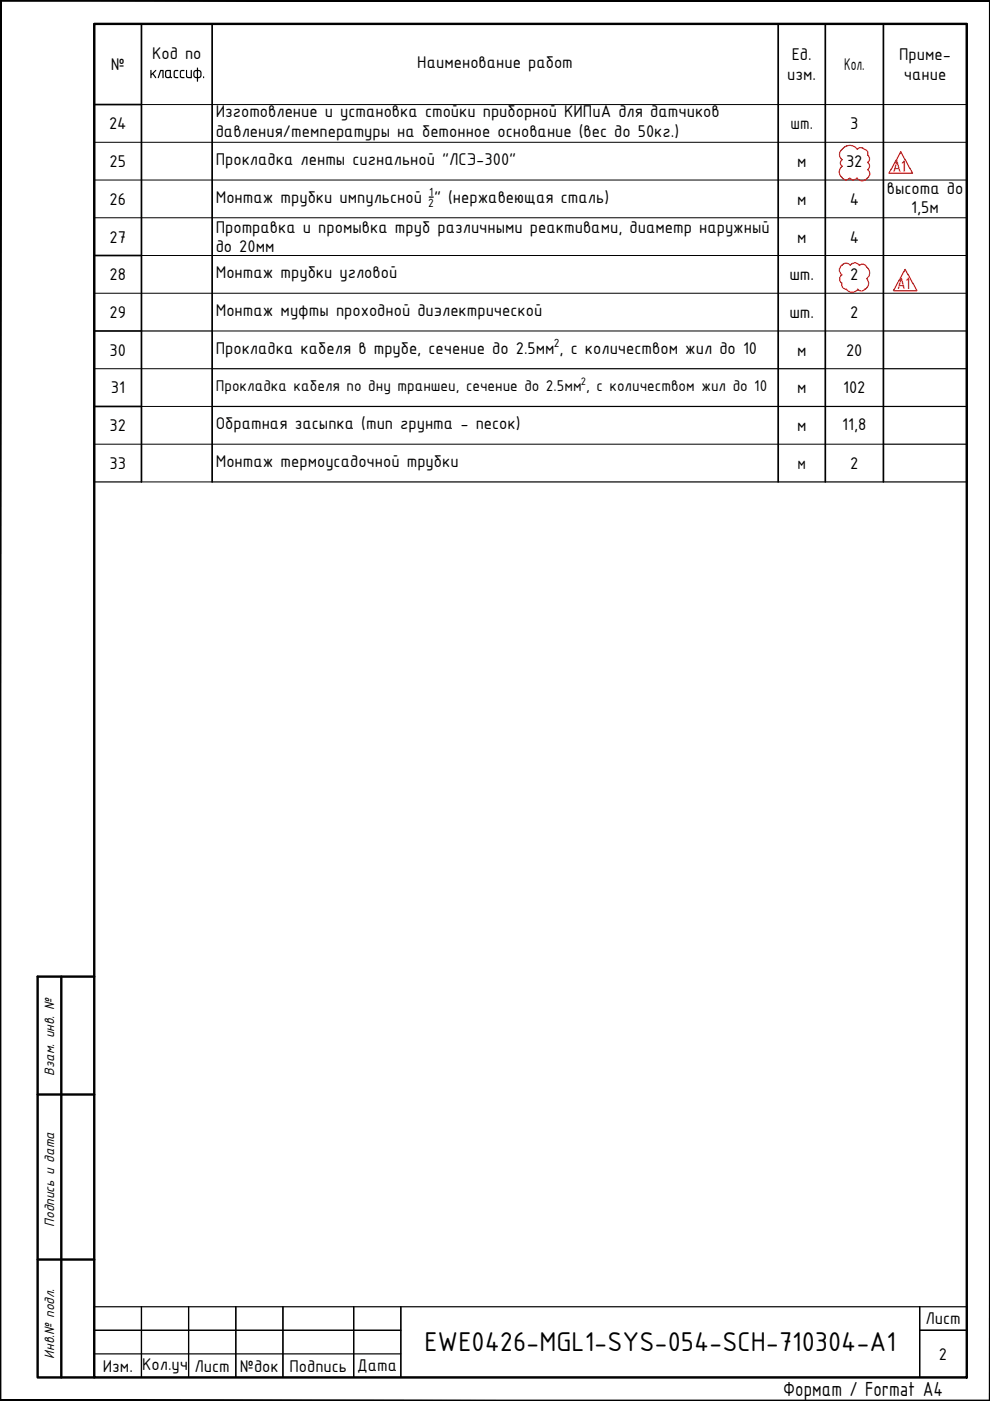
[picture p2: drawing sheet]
<svg xmlns="http://www.w3.org/2000/svg" width="210mm" height="297mm" viewBox="0 0 210 297" stroke-linecap="round" stroke-linejoin="round" font-family="sans-serif">
<!-- layer: 0 -->
<path d="M91 41.8h.9M30 70.2h15M45 78.2h130M187.3 70.2h17.7M187.3 78.2h17.7M45 86.2h160M187.3 94.2h17.7M20 102.2h10M45 102.2h160" fill="none" stroke="#000" stroke-width=".25"/>
<path d="M30 5.1v97.1M45 5.1v97.1M165 5.1v97.1M175 5.1v97.1M187.3 5.1v97.1M20 22.2h10M20 54.2h10M20 70.2h10M20 86.2h10M20 102.2v-97.1h185v97.1" fill="none" stroke="#000" stroke-width=".36"/>
<g fill="none" stroke="#000" stroke-width=".21">
<path d="M210 .1h-210v296.9h210M20 30.2h185M20 38.2h185M30 22.2h175M20 46.2h185M30 54.2h175M20 62.2h185M20 78.2h25M45 70.2h142.3M175 78.2h12.3M20 94.2h167.3M30 86.2h15"/>
<path d="M30 102.2h15"/>
</g>
<!-- layer: _SHTAMP -->
<g fill="#000" stroke="#000" stroke-width=".21">
<path d="M0 .1l.2 .2h209.6zM0 .1h210l-.2 .2z"/>
<path d="M209.8 .3v296.5l.2-296.7zM210 .1v296.9l-.2-.2z"/>
<path d="M.2 .3l-.2 296.7 .2-.2zM0 .1l.2 .2-.2 296.7z"/>
<path d="M.2 296.8l209.8 .2-.2-.2zM.2 296.8l209.8 .2h-210z"/>
</g>
<path d="M20 5.1h185v286.9h-185zM13 207.1v84.9M20 207.1h-12v84.9h12M8 232.1h12M8 267h12" fill="none" stroke="#000" stroke-width=".51"/>
<path d="M20 277.1h185v14.9h-185zM30 277.1v14.9M40 277.1v14.9M50 277.1v14.9M60 277.1v14.9M75 277.1v14.9M85 277.1v14.9M20 287h65M20 282.1h65M195 292v-14.9v14.9M205 282.1h-10h10" fill="none" stroke="#000" stroke-width=".25"/>
<!-- layer: Rev. -->
<path d="M178.5 37.7a.98 .98 0 0 0 1.6 .1 .94 .94 0 0 0 1.6-.1 1.39 1.39 0 0 0 2.2 0M178.5 33.9a.86 .86 0 0 0 0 1.4M178.6 31.7a1.32 1.32 0 0 0 0 2.1M178.6 31.7a1.98 1.98 0 0 1 3.2 0M178.6 35.3a1.45 1.45 0 0 0 0 2.3M181.8 31.7a.92 .92 0 0 1 1.5 0 .81 .81 0 0 1 .6 1.1M183.9 32.8a.98 .98 0 0 1 0 1.7M184 34.4a.94 .94 0 0 1 0 1.6 1.05 1.05 0 0 1 0 1.7M191 32.2l2.5 4.5h-5zM183.7 59.1a1.49 1.49 0 0 1-.5 2.4 .92 .92 0 0 1-1.3-.2M183.7 59.1a1.49 1.49 0 0 0 0-2.5 .96 .96 0 0 0-1.5-.4 1.2 1.2 0 0 0-1.9 .1 1.34 1.34 0 0 0-1.9-.1 1.34 1.34 0 0 0-.1 1.9l.2 .2a1.09 1.09 0 0 0 0 1.8 .98 .98 0 0 0 1 1.2 1.45 1.45 0 0 0 2.4 0M191.9 57.1l2.5 4.5h-5z" fill="none" stroke="#f00" stroke-width=".25"/>
<text font-size="6.2" x="90" y="286.5">EWE0426-MGL1-SYS-054-SCH-710304-A1</text>
<text font-size="4.7" x="166.1" y="296">Формат / Format A4</text>
<g font-size="3.9">
<text x="23.5" y="14.9">№</text>
<text x="31.6" y="16.6">классиф .</text>
<text x="32.2" y="12.4">Код по</text>
<text x="88.5" y="14.5">Наименование работ</text>
<text x="166.9" y="16.9">изм.</text>
<text x="167.9" y="12.8">Ед.</text>
<text x="179" y="14.9">Кол.</text>
<text x="190.6" y="12.8">Приме-</text>
<text x="191.6" y="16.9">чание</text>
<text x="23.1" y="27.4">24</text>
<text x="45.7" y="24.8">Изготовление и установка стойки приборной КИПиА для датчиков</text>
<text x="45.7" y="29.1">давления/температуры на бетонное основание (вес до 50кг.)</text>
<text x="167.6" y="27.4">шт.</text>
<text x="180.3" y="27.4">3</text>
<text x="23.2" y="35.4">25</text>
<text x="45.7" y="35">Прокладка ленты сигнальной &quot;ЛСЭ-300&quot;</text>
<text x="169" y="35.4">м</text>
<text x="179.4" y="35.4">32</text>
<text x="188" y="41.1">высота до</text>
<text x="23.2" y="43.4">26</text>
<text x="45.7" y="43">Монтаж трубки импульсной &quot; (нержавеющая сталь)</text>
<text x="169" y="43.4">м</text>
<text x="180.1" y="43.4">4</text>
<text x="193.2" y="45.3">1,5м</text>
<text x="23.2" y="51.4">27</text>
<text x="45.7" y="49.3">Протравка и промывка труб различными реактивами, диаметр наружный</text>
<text x="45.7" y="53.5">до 20мм</text>
<text x="169" y="51.4">м</text>
<text x="180.1" y="51.4">4</text>
<text x="23.2" y="59.4">28</text>
<text x="45.7" y="59">Монтаж трубки угловой</text>
<text x="167.4" y="59.4">шт.</text>
<text x="180.3" y="59.4">2</text>
<text x="23.2" y="67.4">29</text>
<text x="45.7" y="67">Монтаж муфты проходной диэлектрической</text>
<text x="167.4" y="67.4">шт.</text>
<text x="180.3" y="67.4">2</text>
<text x="23.2" y="75.4">30</text>
<text x="45.7" y="75">Прокладка кабеля в трубе, сечение до 2.5мм , с количеством жил до 10</text>
<text x="169" y="75.4">м</text>
<text x="179.4" y="75.4">20</text>
<text x="23.5" y="83.4">31</text>
<text x="169" y="83.4">м</text>
<text x="178.8" y="83.4">102</text>
<text x="23.2" y="91.4">32</text>
<text x="45.7" y="91">Обратная засыпка (тип грунта - песок)</text>
<text x="169" y="91.4">м</text>
<text x="178.6" y="91.2">11,8</text>
<text x="23.2" y="99.4">33</text>
<text x="45.7" y="99">Монтаж термоусадочной трубки</text>
<text x="169.1" y="99.4">м</text>
<text x="180.3" y="99.4">2</text>
<text x="196.2" y="280.8">Лист</text>
<text x="21.8" y="290.8">Изм.</text>
<text x="30.1" y="290.4">Кол.уч</text>
<text x="41.2" y="290.8">Лист</text>
<text x="50.9" y="290.8">№док</text>
<text x="61.4" y="290.8">Подпись</text>
<text x="75.7" y="290.6">Дата</text>
<text x="199.1" y="288.3">2</text>
</g>
<g font-size="3.9" fill="#f00">
<text x="189.3" y="36.5">A1</text>
<text x="190.2" y="61.4">A1</text>
</g>
<text font-size="3.6" x="45.8" y="83">Прокладка кабеля по дну траншеи, сечение до 2.5мм , с количеством жил до 10</text>
<g font-size="3.2">
<text x="11.5" y="228.1" transform="rotate(-90 11.5 228.1)">Взам. инв. №</text>
<text x="11.5" y="260.1" transform="rotate(-90 11.5 260.1)">Подпись и дата</text>
<text x="11.5" y="288" transform="rotate(-90 11.5 288)">Инв.№ подл.</text>
</g>
<g font-size="2.7">
<text x="91" y="41.5">1</text>
<text x="90.8" y="43.8">2</text>
<text x="117.4" y="73.5">2</text>
</g>
<text font-size="2.5" x="123.2" y="81.6">2</text>
</svg>
